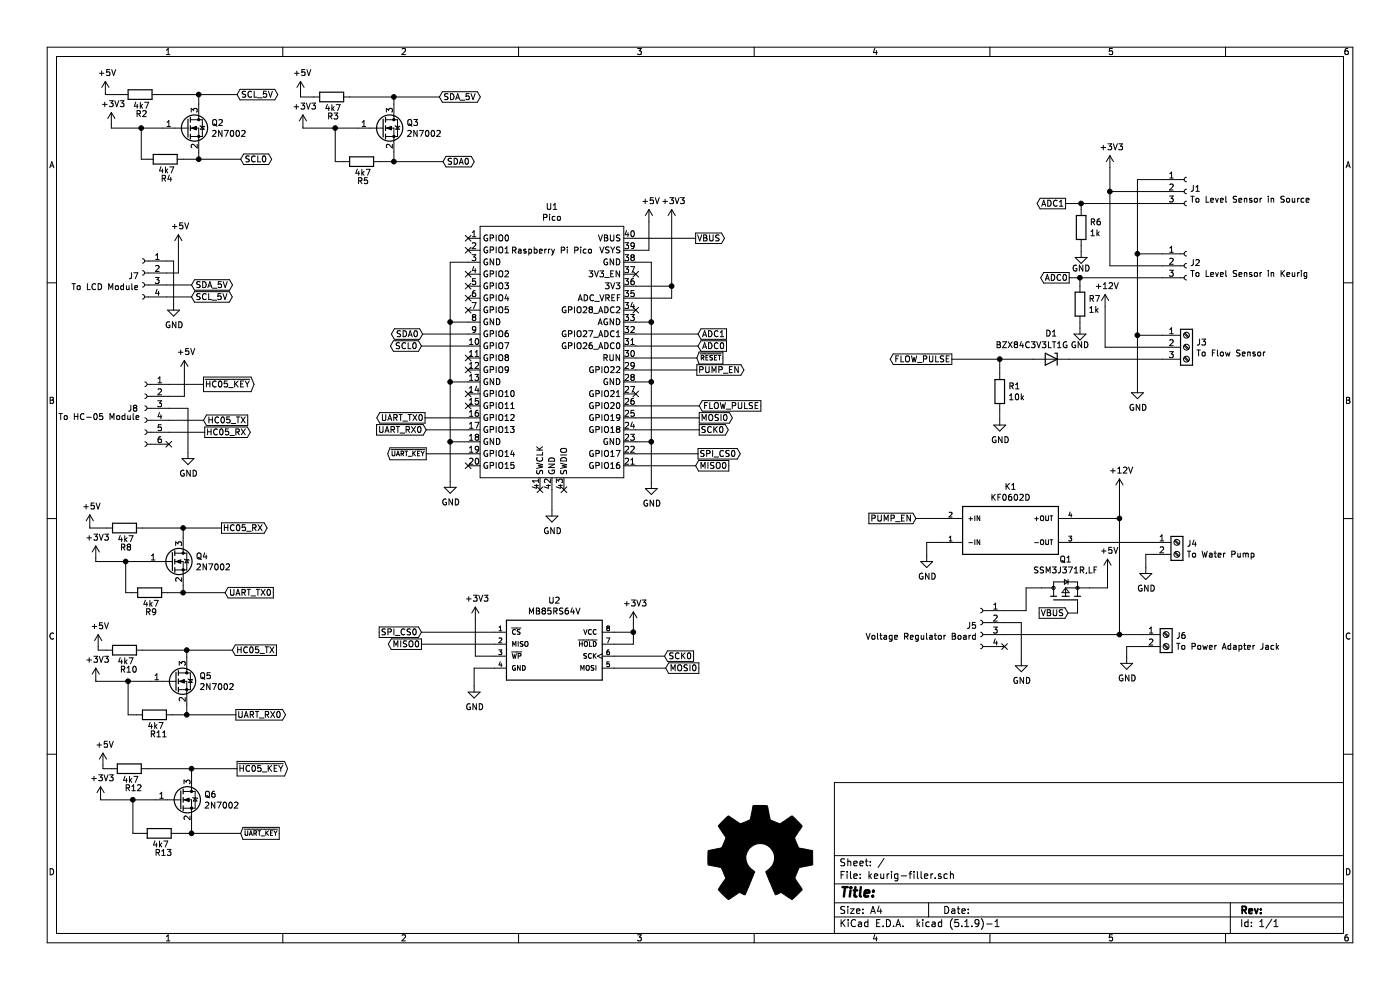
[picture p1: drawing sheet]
EESchema Schematic File Version 4
EELAYER 30 0
EELAYER END
$Descr A4 11693 8268
encoding utf-8
Sheet 1 1
Title ""
Date ""
Rev ""
Comp ""
Comment1 ""
Comment2 ""
Comment3 ""
Comment4 ""
$EndDescr
$Comp
L github-RP-Pico:Pico U1
U 1 1
P 4610 2940
F 0 "U1" H 4610 4155 50  0000 C CNN
F 1 "Pico" H 4610 4064 50  0000 C CNN
F 2 "github-RP-Pico:RPi_Pico_SMD_TH" V 4610 2940 50  0001 C CNN
F 3 "" H 4610 2940 50  0001 C CNN
	1    4610 2940
	1    0    0    -1  
$EndComp
$Comp
L KF0602D:KF0602D K1
U 1 1
P 8440 4430
F 0 "K1" H 8440 4797 50  0000 C CNN
F 1 "KF0602D" H 8440 4706 50  0000 C CNN
F 2 "SnapEDA Library:RELAY_KF0602D" H 8440 4430 50  0001 L BNN
F 3 "" H 8440 4430 50  0001 L BNN
F 4 "26.0mm" H 8440 4430 50  0001 L BNN "MAXIMUM_PACKAGE_HEIGHT"
F 5 "N/A" H 8440 4430 50  0001 L BNN "PARTREV"
F 6 "Kyotto" H 8440 4430 50  0001 L BNN "MANUFACTURER"
F 7 "Manufacturer Recommendations" H 8440 4430 50  0001 L BNN "STANDARD"
	1    8440 4430
	1    0    0    -1  
$EndComp
$Comp
L Connector:Conn_01x04_Female J5
U 1 1
P 8190 5200
F 0 "J5" H 8218 5176 50  0000 L CNN
F 1 "Voltage Regulator Board" H 8218 5085 50  0000 L CNN
F 2 "Connector_PinHeader_2.54mm:PinHeader_1x04_P2.54mm_Vertical" H 8190 5200 50  0001 C CNN
F 3 "~" H 8190 5200 50  0001 C CNN
	1    8190 5200
	-1   0    0    -1  
$EndComp
$Comp
L power:+12V #PWR09
U 1 1
P 9350 4100
F 0 "#PWR09" H 9350 3950 50  0001 C CNN
F 1 "+12V" H 9365 4273 50  0000 C CNN
F 2 "" H 9350 4100 50  0001 C CNN
F 3 "" H 9350 4100 50  0001 C CNN
	1    9350 4100
	1    0    0    -1  
$EndComp
$Comp
L Connector:Screw_Terminal_01x02 J6
U 1 1
P 9740 5300
F 0 "J6" H 9820 5292 50  0000 L CNN
F 1 "To Power Adapter Jack" H 9820 5201 50  0000 L CNN
F 2 "TerminalBlock:TerminalBlock_Altech_AK300-2_P5.00mm" H 9740 5300 50  0001 C CNN
F 3 "~" H 9740 5300 50  0001 C CNN
	1    9740 5300
	1    0    0    -1  
$EndComp
Connection ~ 9350 5300
Wire Wire Line
	9350 5300 9540 5300
Wire Wire Line
	8390 5300 9350 5300
$Comp
L power:+5V #PWR013
U 1 1
P 9250 4770
F 0 "#PWR013" H 9250 4620 50  0001 C CNN
F 1 "+5V" H 9265 4943 50  0000 C CNN
F 2 "" H 9250 4770 50  0001 C CNN
F 3 "" H 9250 4770 50  0001 C CNN
	1    9250 4770
	1    0    0    -1  
$EndComp
$Comp
L power:GND #PWR015
U 1 1
P 8530 5510
F 0 "#PWR015" H 8530 5260 50  0001 C CNN
F 1 "GND" H 8535 5337 50  0000 C CNN
F 2 "" H 8530 5510 50  0001 C CNN
F 3 "" H 8530 5510 50  0001 C CNN
	1    8530 5510
	1    0    0    -1  
$EndComp
Wire Wire Line
	8530 5510 8530 5200
Wire Wire Line
	8530 5200 8390 5200
NoConn ~ 8390 5400
$Comp
L power:GND #PWR014
U 1 1
P 9410 5490
F 0 "#PWR014" H 9410 5240 50  0001 C CNN
F 1 "GND" H 9415 5317 50  0000 C CNN
F 2 "" H 9410 5490 50  0001 C CNN
F 3 "" H 9410 5490 50  0001 C CNN
	1    9410 5490
	1    0    0    -1  
$EndComp
Wire Wire Line
	9410 5490 9410 5400
Wire Wire Line
	9410 5400 9540 5400
$Comp
L power:GND #PWR012
U 1 1
P 9570 4740
F 0 "#PWR012" H 9570 4490 50  0001 C CNN
F 1 "GND" H 9575 4567 50  0000 C CNN
F 2 "" H 9570 4740 50  0001 C CNN
F 3 "" H 9570 4740 50  0001 C CNN
	1    9570 4740
	1    0    0    -1  
$EndComp
Wire Wire Line
	9570 4740 9570 4630
Wire Wire Line
	9570 4630 9630 4630
Wire Wire Line
	9350 4100 9350 4330
Wire Wire Line
	9040 4330 9350 4330
Connection ~ 9350 4330
Wire Wire Line
	9350 4330 9350 5300
Wire Wire Line
	9040 4530 9630 4530
$Comp
L power:GND #PWR011
U 1 1
P 7740 4640
F 0 "#PWR011" H 7740 4390 50  0001 C CNN
F 1 "GND" H 7745 4467 50  0000 C CNN
F 2 "" H 7740 4640 50  0001 C CNN
F 3 "" H 7740 4640 50  0001 C CNN
	1    7740 4640
	1    0    0    -1  
$EndComp
Wire Wire Line
	7740 4640 7740 4530
Wire Wire Line
	7740 4530 7840 4530
$Comp
L power:GND #PWR08
U 1 1
P 5440 4030
F 0 "#PWR08" H 5440 3780 50  0001 C CNN
F 1 "GND" H 5445 3857 50  0000 C CNN
F 2 "" H 5440 4030 50  0001 C CNN
F 3 "" H 5440 4030 50  0001 C CNN
	1    5440 4030
	1    0    0    -1  
$EndComp
$Comp
L power:GND #PWR07
U 1 1
P 3760 4020
F 0 "#PWR07" H 3760 3770 50  0001 C CNN
F 1 "GND" H 3765 3847 50  0000 C CNN
F 2 "" H 3760 4020 50  0001 C CNN
F 3 "" H 3760 4020 50  0001 C CNN
	1    3760 4020
	1    0    0    -1  
$EndComp
Wire Wire Line
	3760 4020 3760 3690
Wire Wire Line
	3760 3690 3910 3690
Wire Wire Line
	3760 3690 3760 3190
Wire Wire Line
	3760 3190 3910 3190
Connection ~ 3760 3690
Wire Wire Line
	3760 3190 3760 2690
Wire Wire Line
	3760 2690 3910 2690
Connection ~ 3760 3190
Wire Wire Line
	3760 2690 3760 2190
Wire Wire Line
	3760 2190 3910 2190
Connection ~ 3760 2690
Wire Wire Line
	5440 4030 5440 3690
Wire Wire Line
	5310 3690 5440 3690
Wire Wire Line
	5440 3690 5440 3190
Wire Wire Line
	5440 3190 5310 3190
Connection ~ 5440 3690
Wire Wire Line
	5440 3190 5440 2690
Wire Wire Line
	5440 2190 5310 2190
Connection ~ 5440 3190
$Comp
L power:GND #PWR010
U 1 1
P 4610 4260
F 0 "#PWR010" H 4610 4010 50  0001 C CNN
F 1 "GND" H 4615 4087 50  0000 C CNN
F 2 "" H 4610 4260 50  0001 C CNN
F 3 "" H 4610 4260 50  0001 C CNN
	1    4610 4260
	1    0    0    -1  
$EndComp
Wire Wire Line
	4610 4260 4610 4090
Text GLabel 5810 3890 2    50   Input ~ 0
MISO0
Wire Wire Line
	5310 3890 5810 3890
Text GLabel 5830 3790 2    50   Output ~ 0
SPI_CS0
Wire Wire Line
	5830 3790 5310 3790
Text GLabel 5840 3590 2    50   Output ~ 0
SCK0
Wire Wire Line
	5840 3590 5310 3590
Text GLabel 5840 3490 2    50   Output ~ 0
MOSI0
Wire Wire Line
	5840 3490 5310 3490
Text GLabel 3530 2790 0    50   3State ~ 0
SDA0
Text GLabel 3520 2890 0    50   3State ~ 0
SCL0
Wire Wire Line
	5310 3390 5840 3390
Text GLabel 5830 2890 2    50   Input ~ 0
ADC0
Text GLabel 5830 2790 2    50   Input ~ 0
ADC1
Wire Wire Line
	5830 2790 5310 2790
Wire Wire Line
	5830 2890 5310 2890
$Comp
L power:+5V #PWR02
U 1 1
P 5420 1850
F 0 "#PWR02" H 5420 1700 50  0001 C CNN
F 1 "+5V" H 5435 2023 50  0000 C CNN
F 2 "" H 5420 1850 50  0001 C CNN
F 3 "" H 5420 1850 50  0001 C CNN
	1    5420 1850
	1    0    0    -1  
$EndComp
Wire Wire Line
	5420 1850 5420 2090
Wire Wire Line
	5420 2090 5310 2090
$Comp
L power:+3V3 #PWR03
U 1 1
P 5610 1850
F 0 "#PWR03" H 5610 1700 50  0001 C CNN
F 1 "+3V3" H 5625 2023 50  0000 C CNN
F 2 "" H 5610 1850 50  0001 C CNN
F 3 "" H 5610 1850 50  0001 C CNN
	1    5610 1850
	1    0    0    -1  
$EndComp
Wire Wire Line
	5610 2390 5310 2390
Connection ~ 5440 2690
Wire Wire Line
	5310 2690 5440 2690
Wire Wire Line
	5310 2490 5610 2490
Wire Wire Line
	5610 2490 5610 2390
Connection ~ 5610 2390
NoConn ~ 5310 2290
Text GLabel 5820 2990 2    39   Input ~ 0
~RESET
Wire Wire Line
	5820 2990 5310 2990
Text GLabel 5820 3090 2    50   Output ~ 0
PUMP_EN
Wire Wire Line
	5310 3090 5820 3090
Text GLabel 7650 4330 0    50   Input ~ 0
PUMP_EN
Wire Wire Line
	7650 4330 7840 4330
Text GLabel 3560 3590 0    50   Input ~ 0
UART_RX0
Text GLabel 3550 3490 0    50   Output ~ 0
UART_TX0
Wire Wire Line
	3520 2890 3910 2890
Wire Wire Line
	3530 2790 3910 2790
Wire Wire Line
	8390 5100 8570 5100
Wire Wire Line
	9100 4910 9250 4910
Wire Wire Line
	9250 4910 9250 4770
$Comp
L DMG2305UX-7:DMG2305UX-7 Q1
U 1 1
P 8900 5010
F 0 "Q1" V 9235 5010 50  0000 C CNN
F 1 "‎SSM3J371R,LF‎" V 9144 5010 50  0000 C CNN
F 2 "SnapEDA Library:SOT91P240X110-3N_DMG2305UX-7" H 8900 5010 50  0001 L BNN
F 3 "" H 8900 5010 50  0001 L BNN
F 4 "09/2018" H 8900 5010 50  0001 L BNN "PARTREV"
F 5 "IPC-7351B" H 8900 5010 50  0001 L BNN "STANDARD"
F 6 "Diodes Inc." H 8900 5010 50  0001 L BNN "MANUFACTURER"
F 7 "1.1mm" H 8900 5010 50  0001 L BNN "MAXIMUM_PACKAGE_HEIGHT"
	1    8900 5010
	0    -1   -1   0   
$EndComp
Text GLabel 8920 5120 0    50   Input ~ 0
VBUS
Wire Wire Line
	8920 5120 9000 5120
Wire Wire Line
	9000 5120 9000 5110
Wire Wire Line
	8570 5100 8570 4910
Wire Wire Line
	8570 4910 8700 4910
Wire Wire Line
	5610 1850 5610 2390
Text GLabel 5810 1990 2    50   Output ~ 0
VBUS
Wire Wire Line
	5310 1990 5810 1990
Text GLabel 5840 3390 2    50   Input ~ 0
FLOW_PULSE
$Comp
L Connector:Conn_01x03_Female J2
U 1 1
P 9910 2220
F 0 "J2" H 9938 2246 50  0000 L CNN
F 1 "To Level Sensor in Keurig" H 9938 2155 50  0000 L CNN
F 2 "Connector_PinHeader_2.54mm:PinHeader_1x03_P2.54mm_Vertical" H 9910 2220 50  0001 C CNN
F 3 "~" H 9910 2220 50  0001 C CNN
	1    9910 2220
	1    0    0    -1  
$EndComp
$Comp
L Connector:Conn_01x03_Female J1
U 1 1
P 9910 1600
F 0 "J1" H 9938 1626 50  0000 L CNN
F 1 "To Level Sensor in Source" H 9938 1535 50  0000 L CNN
F 2 "Connector_PinHeader_2.54mm:PinHeader_1x03_P2.54mm_Vertical" H 9910 1600 50  0001 C CNN
F 3 "~" H 9910 1600 50  0001 C CNN
	1    9910 1600
	1    0    0    -1  
$EndComp
$Comp
L power:GND #PWR05
U 1 1
P 9500 3230
F 0 "#PWR05" H 9500 2980 50  0001 C CNN
F 1 "GND" H 9505 3057 50  0000 C CNN
F 2 "" H 9500 3230 50  0001 C CNN
F 3 "" H 9500 3230 50  0001 C CNN
	1    9500 3230
	1    0    0    -1  
$EndComp
Wire Wire Line
	9500 3230 9500 2800
Wire Wire Line
	9500 2120 9710 2120
Wire Wire Line
	9500 2120 9500 1500
Wire Wire Line
	9500 1500 9710 1500
Connection ~ 9500 2120
Wire Wire Line
	9710 2800 9500 2800
Connection ~ 9500 2800
Wire Wire Line
	9500 2800 9500 2120
$Comp
L power:+12V #PWR04
U 1 1
P 9230 2560
F 0 "#PWR04" H 9230 2410 50  0001 C CNN
F 1 "+12V" H 9245 2733 50  0000 C CNN
F 2 "" H 9230 2560 50  0001 C CNN
F 3 "" H 9230 2560 50  0001 C CNN
	1    9230 2560
	1    0    0    -1  
$EndComp
Wire Wire Line
	9230 2900 9710 2900
$Comp
L power:+3V3 #PWR01
U 1 1
P 9270 1400
F 0 "#PWR01" H 9270 1250 50  0001 C CNN
F 1 "+3V3" H 9285 1573 50  0000 C CNN
F 2 "" H 9270 1400 50  0001 C CNN
F 3 "" H 9270 1400 50  0001 C CNN
	1    9270 1400
	1    0    0    -1  
$EndComp
Wire Wire Line
	9710 1600 9270 1600
Wire Wire Line
	9270 1600 9270 1400
Wire Wire Line
	9710 2220 9270 2220
Wire Wire Line
	9270 2220 9270 1600
Connection ~ 9270 1600
Text GLabel 8930 2320 0    50   Output ~ 0
ADC0
Text GLabel 8900 1700 0    50   Output ~ 0
ADC1
Wire Wire Line
	9710 2320 9020 2320
Wire Wire Line
	9710 1700 9030 1700
$Comp
L Device:R R1
U 1 1
P 8350 3270
F 0 "R1" H 8420 3316 50  0000 L CNN
F 1 "10k" H 8420 3225 50  0000 L CNN
F 2 "Resistor_SMD:R_0805_2012Metric_Pad1.20x1.40mm_HandSolder" V 8280 3270 50  0001 C CNN
F 3 "~" H 8350 3270 50  0001 C CNN
	1    8350 3270
	1    0    0    -1  
$EndComp
Wire Wire Line
	8630 3000 8350 3000
Text GLabel 7950 3000 0    50   Output ~ 0
FLOW_PULSE
Connection ~ 8350 3000
Wire Wire Line
	9230 2560 9230 2900
$Comp
L Diode:BZX84Cxx D1
U 1 1
P 8780 3000
F 0 "D1" H 8780 3217 50  0000 C CNN
F 1 "BZX84C3V3LT1G" H 8940 3120 50  0000 C CNN
F 2 "Diode_SMD:D_SOT-23_ANK" H 8780 2825 50  0001 C CNN
F 3 "https://diotec.com/tl_files/diotec/files/pdf/datasheets/bzx84c2v4.pdf" H 8780 3000 50  0001 C CNN
	1    8780 3000
	-1   0    0    -1  
$EndComp
$Comp
L power:GND #PWR06
U 1 1
P 8350 3500
F 0 "#PWR06" H 8350 3250 50  0001 C CNN
F 1 "GND" H 8355 3327 50  0000 C CNN
F 2 "" H 8350 3500 50  0001 C CNN
F 3 "" H 8350 3500 50  0001 C CNN
	1    8350 3500
	1    0    0    -1  
$EndComp
Wire Wire Line
	8350 3500 8350 3420
Wire Wire Line
	8350 3120 8350 3000
Wire Wire Line
	7950 3000 8350 3000
Wire Wire Line
	8930 3000 9710 3000
NoConn ~ 3910 3890
NoConn ~ 3910 2090
NoConn ~ 3910 1990
NoConn ~ 3910 3390
NoConn ~ 3910 3290
NoConn ~ 3910 3090
NoConn ~ 3910 2990
NoConn ~ 3910 2590
NoConn ~ 3910 2490
NoConn ~ 3910 2390
NoConn ~ 3910 2290
NoConn ~ 4510 4090
NoConn ~ 4710 4090
$Comp
L Connector:Screw_Terminal_01x03 J3
U 1 1
P 9910 2900
F 0 "J3" H 9990 2942 50  0000 L CNN
F 1 "To Flow Sensor" H 9990 2851 50  0000 L CNN
F 2 "TerminalBlock:TerminalBlock_Altech_AK300-3_P5.00mm" H 9910 2900 50  0001 C CNN
F 3 "~" H 9910 2900 50  0001 C CNN
	1    9910 2900
	1    0    0    -1  
$EndComp
$Comp
L Connector:Screw_Terminal_01x02 J4
U 1 1
P 9830 4530
F 0 "J4" H 9910 4522 50  0000 L CNN
F 1 "To Water Pump" H 9910 4431 50  0000 L CNN
F 2 "TerminalBlock:TerminalBlock_Altech_AK300-2_P5.00mm" H 9830 4530 50  0001 C CNN
F 3 "~" H 9830 4530 50  0001 C CNN
	1    9830 4530
	1    0    0    -1  
$EndComp
$Comp
L Device:R R6
U 1 1
P 9030 1900
F 0 "R6" H 9100 1946 50  0000 L CNN
F 1 "1k" H 9100 1855 50  0000 L CNN
F 2 "Resistor_SMD:R_0805_2012Metric_Pad1.20x1.40mm_HandSolder" V 8960 1900 50  0001 C CNN
F 3 "~" H 9030 1900 50  0001 C CNN
	1    9030 1900
	1    0    0    -1  
$EndComp
$Comp
L Device:R R7
U 1 1
P 9020 2540
F 0 "R7" H 9090 2586 50  0000 L CNN
F 1 "1k" H 9090 2495 50  0000 L CNN
F 2 "Resistor_SMD:R_0805_2012Metric_Pad1.20x1.40mm_HandSolder" V 8950 2540 50  0001 C CNN
F 3 "~" H 9020 2540 50  0001 C CNN
	1    9020 2540
	1    0    0    -1  
$EndComp
$Comp
L power:GND #PWR0101
U 1 1
P 9020 2740
F 0 "#PWR0101" H 9020 2490 50  0001 C CNN
F 1 "GND" H 9020 2600 50  0000 C CNN
F 2 "" H 9020 2740 50  0001 C CNN
F 3 "" H 9020 2740 50  0001 C CNN
	1    9020 2740
	1    0    0    -1  
$EndComp
$Comp
L power:GND #PWR0102
U 1 1
P 9030 2100
F 0 "#PWR0102" H 9030 1850 50  0001 C CNN
F 1 "GND" H 9030 1960 50  0000 C CNN
F 2 "" H 9030 2100 50  0001 C CNN
F 3 "" H 9030 2100 50  0001 C CNN
	1    9030 2100
	1    0    0    -1  
$EndComp
Wire Wire Line
	9030 2100 9030 2050
Wire Wire Line
	9020 2690 9020 2740
Wire Wire Line
	9020 2390 9020 2320
Connection ~ 9020 2320
Wire Wire Line
	9020 2320 8930 2320
Wire Wire Line
	9030 1750 9030 1700
Connection ~ 9030 1700
Wire Wire Line
	9030 1700 8900 1700
$Comp
L MB85RS64V:MB85RS64V U2
U 1 1
P 4630 5480
F 0 "U2" H 4630 5947 50  0000 C CNN
F 1 "MB85RS64V" H 4630 5856 50  0000 C CNN
F 2 "SnapEDA Library:SOIC127P600X155-8_R159_68_374R15" H 4630 5480 50  0001 L BNN
F 3 "" H 4630 5480 50  0001 L BNN
	1    4630 5480
	1    0    0    -1  
$EndComp
$Comp
L power:+3V3 #PWR0103
U 1 1
P 5290 5210
F 0 "#PWR0103" H 5290 5060 50  0001 C CNN
F 1 "+3V3" H 5305 5383 50  0000 C CNN
F 2 "" H 5290 5210 50  0001 C CNN
F 3 "" H 5290 5210 50  0001 C CNN
	1    5290 5210
	1    0    0    -1  
$EndComp
$Comp
L power:GND #PWR0104
U 1 1
P 3960 5730
F 0 "#PWR0104" H 3960 5480 50  0001 C CNN
F 1 "GND" H 3965 5557 50  0000 C CNN
F 2 "" H 3960 5730 50  0001 C CNN
F 3 "" H 3960 5730 50  0001 C CNN
	1    3960 5730
	1    0    0    -1  
$EndComp
Wire Wire Line
	3960 5730 3960 5580
Wire Wire Line
	3960 5580 4130 5580
Wire Wire Line
	5130 5280 5290 5280
Wire Wire Line
	5290 5280 5290 5210
Wire Wire Line
	5130 5380 5290 5380
Wire Wire Line
	5290 5380 5290 5280
Connection ~ 5290 5280
$Comp
L power:+3V3 #PWR0105
U 1 1
P 3970 5170
F 0 "#PWR0105" H 3970 5020 50  0001 C CNN
F 1 "+3V3" H 3985 5343 50  0000 C CNN
F 2 "" H 3970 5170 50  0001 C CNN
F 3 "" H 3970 5170 50  0001 C CNN
	1    3970 5170
	1    0    0    -1  
$EndComp
Wire Wire Line
	3970 5480 4130 5480
Wire Wire Line
	3970 5170 3970 5480
Text GLabel 3520 5280 0    50   Input ~ 0
SPI_CS0
Wire Wire Line
	4130 5280 3520 5280
Text GLabel 3520 5380 0    50   Output ~ 0
MISO0
Wire Wire Line
	4130 5380 3520 5380
Text GLabel 5560 5580 2    50   Input ~ 0
MOSI0
Wire Wire Line
	5130 5580 5560 5580
Text GLabel 5550 5480 2    50   Input ~ 0
SCK0
Wire Wire Line
	5130 5480 5550 5480
$Comp
L Transistor_FET:2N7002 Q2
U 1 1
P 1560 1070
F 0 "Q2" H 1764 1116 50  0000 L CNN
F 1 "2N7002" H 1764 1025 50  0000 L CNN
F 2 "Package_TO_SOT_SMD:SOT-23" H 1760 995 50  0001 L CIN
F 3 "https://www.onsemi.com/pub/Collateral/NDS7002A-D.PDF" H 1560 1070 50  0001 L CNN
	1    1560 1070
	1    0    0    -1  
$EndComp
$Comp
L Transistor_FET:2N7002 Q3
U 1 1
P 3190 1070
F 0 "Q3" H 3394 1116 50  0000 L CNN
F 1 "2N7002" H 3394 1025 50  0000 L CNN
F 2 "Package_TO_SOT_SMD:SOT-23" H 3390 995 50  0001 L CIN
F 3 "https://www.onsemi.com/pub/Collateral/NDS7002A-D.PDF" H 3190 1070 50  0001 L CNN
	1    3190 1070
	1    0    0    -1  
$EndComp
$Comp
L Device:R R2
U 1 1
P 1170 790
F 0 "R2" V 1330 750 50  0000 L CNN
F 1 "4k7" V 1260 730 50  0000 L CNN
F 2 "Resistor_SMD:R_0805_2012Metric_Pad1.20x1.40mm_HandSolder" V 1100 790 50  0001 C CNN
F 3 "~" H 1170 790 50  0001 C CNN
	1    1170 790 
	0    1    1    0   
$EndComp
$Comp
L Device:R R4
U 1 1
P 1380 1330
F 0 "R4" V 1540 1290 50  0000 L CNN
F 1 "4k7" V 1470 1270 50  0000 L CNN
F 2 "Resistor_SMD:R_0805_2012Metric_Pad1.20x1.40mm_HandSolder" V 1310 1330 50  0001 C CNN
F 3 "~" H 1380 1330 50  0001 C CNN
	1    1380 1330
	0    1    1    0   
$EndComp
$Comp
L Device:R R3
U 1 1
P 2770 810
F 0 "R3" V 2930 770 50  0000 L CNN
F 1 "4k7" V 2860 750 50  0000 L CNN
F 2 "Resistor_SMD:R_0805_2012Metric_Pad1.20x1.40mm_HandSolder" V 2700 810 50  0001 C CNN
F 3 "~" H 2770 810 50  0001 C CNN
	1    2770 810 
	0    1    1    0   
$EndComp
$Comp
L Device:R R5
U 1 1
P 3020 1350
F 0 "R5" V 3180 1310 50  0000 L CNN
F 1 "4k7" V 3110 1290 50  0000 L CNN
F 2 "Resistor_SMD:R_0805_2012Metric_Pad1.20x1.40mm_HandSolder" V 2950 1350 50  0001 C CNN
F 3 "~" H 3020 1350 50  0001 C CNN
	1    3020 1350
	0    1    1    0   
$EndComp
$Comp
L power:+5V #PWR0106
U 1 1
P 880 780
F 0 "#PWR0106" H 880 630 50  0001 C CNN
F 1 "+5V" H 895 953 50  0000 C CNN
F 2 "" H 880 780 50  0001 C CNN
F 3 "" H 880 780 50  0001 C CNN
	1    880  780 
	1    0    0    -1  
$EndComp
$Comp
L power:+5V #PWR0107
U 1 1
P 2510 780
F 0 "#PWR0107" H 2510 630 50  0001 C CNN
F 1 "+5V" H 2525 953 50  0000 C CNN
F 2 "" H 2510 780 50  0001 C CNN
F 3 "" H 2510 780 50  0001 C CNN
	1    2510 780 
	1    0    0    -1  
$EndComp
$Comp
L power:+3V3 #PWR0108
U 1 1
P 930 1040
F 0 "#PWR0108" H 930 890 50  0001 C CNN
F 1 "+3V3" H 945 1213 50  0000 C CNN
F 2 "" H 930 1040 50  0001 C CNN
F 3 "" H 930 1040 50  0001 C CNN
	1    930  1040
	1    0    0    -1  
$EndComp
$Comp
L power:+3V3 #PWR0109
U 1 1
P 2530 1060
F 0 "#PWR0109" H 2530 910 50  0001 C CNN
F 1 "+3V3" H 2545 1233 50  0000 C CNN
F 2 "" H 2530 1060 50  0001 C CNN
F 3 "" H 2530 1060 50  0001 C CNN
	1    2530 1060
	1    0    0    -1  
$EndComp
Wire Wire Line
	1020 790  880  790 
Wire Wire Line
	880  790  880  780 
Wire Wire Line
	930  1040 930  1070
Wire Wire Line
	930  1070 1180 1070
Wire Wire Line
	1230 1330 1180 1330
Wire Wire Line
	1180 1330 1180 1070
Connection ~ 1180 1070
Wire Wire Line
	1180 1070 1360 1070
Wire Wire Line
	1530 1330 1660 1330
Wire Wire Line
	1660 1330 1660 1270
Wire Wire Line
	1320 790  1660 790 
Wire Wire Line
	1660 790  1660 870 
Wire Wire Line
	2620 810  2510 810 
Wire Wire Line
	2510 810  2510 780 
Wire Wire Line
	2530 1060 2530 1070
Wire Wire Line
	2530 1070 2800 1070
Wire Wire Line
	2870 1350 2800 1350
Wire Wire Line
	2800 1350 2800 1070
Connection ~ 2800 1070
Wire Wire Line
	2800 1070 2990 1070
Wire Wire Line
	3170 1350 3290 1350
Wire Wire Line
	3290 1350 3290 1270
Wire Wire Line
	3290 810  3290 870 
Wire Wire Line
	2920 810  3290 810 
Text GLabel 3700 1350 2    50   3State ~ 0
SDA0
Text GLabel 2010 1330 2    50   3State ~ 0
SCL0
Wire Wire Line
	1660 1330 2010 1330
Connection ~ 1660 1330
Wire Wire Line
	3290 1350 3700 1350
Connection ~ 3290 1350
Text GLabel 1980 790  2    50   3State ~ 0
SCL_5V
Wire Wire Line
	1660 790  1980 790 
Connection ~ 1660 790 
Text GLabel 3670 810  2    50   3State ~ 0
SDA_5V
Wire Wire Line
	3290 810  3670 810 
Connection ~ 3290 810 
$Comp
L Connector:Conn_01x04_Female J7
U 1 1
P 1190 2280
F 0 "J7" H 1218 2256 50  0000 L CNN
F 1 "To LCD Module" H 1218 2165 50  0000 L CNN
F 2 "Connector_PinHeader_2.54mm:PinHeader_1x04_P2.54mm_Vertical" H 1190 2280 50  0001 C CNN
F 3 "~" H 1190 2280 50  0001 C CNN
	1    1190 2280
	-1   0    0    -1  
$EndComp
Text GLabel 1600 2480 2    50   3State ~ 0
SCL_5V
Text GLabel 1600 2380 2    50   3State ~ 0
SDA_5V
$Comp
L power:+5V #PWR0110
U 1 1
P 1490 2060
F 0 "#PWR0110" H 1490 1910 50  0001 C CNN
F 1 "+5V" H 1505 2233 50  0000 C CNN
F 2 "" H 1490 2060 50  0001 C CNN
F 3 "" H 1490 2060 50  0001 C CNN
	1    1490 2060
	1    0    0    -1  
$EndComp
$Comp
L power:GND #PWR0111
U 1 1
P 1450 2540
F 0 "#PWR0111" H 1450 2290 50  0001 C CNN
F 1 "GND" H 1455 2367 50  0000 C CNN
F 2 "" H 1450 2540 50  0001 C CNN
F 3 "" H 1450 2540 50  0001 C CNN
	1    1450 2540
	1    0    0    -1  
$EndComp
Wire Wire Line
	1390 2480 1600 2480
Wire Wire Line
	1600 2380 1390 2380
Wire Wire Line
	1390 2180 1450 2180
Wire Wire Line
	1450 2180 1450 2540
Wire Wire Line
	1390 2280 1490 2280
Wire Wire Line
	1490 2280 1490 2060
Wire Wire Line
	3550 3490 3910 3490
Wire Wire Line
	3910 3590 3560 3590
$Comp
L Transistor_FET:2N7002 Q4
U 1 1
P 1430 4690
F 0 "Q4" H 1634 4736 50  0000 L CNN
F 1 "2N7002" H 1634 4645 50  0000 L CNN
F 2 "Package_TO_SOT_SMD:SOT-23" H 1630 4615 50  0001 L CIN
F 3 "https://www.onsemi.com/pub/Collateral/NDS7002A-D.PDF" H 1430 4690 50  0001 L CNN
	1    1430 4690
	1    0    0    -1  
$EndComp
$Comp
L Transistor_FET:2N7002 Q5
U 1 1
P 1460 5690
F 0 "Q5" H 1664 5736 50  0000 L CNN
F 1 "2N7002" H 1664 5645 50  0000 L CNN
F 2 "Package_TO_SOT_SMD:SOT-23" H 1660 5615 50  0001 L CIN
F 3 "https://www.onsemi.com/pub/Collateral/NDS7002A-D.PDF" H 1460 5690 50  0001 L CNN
	1    1460 5690
	1    0    0    -1  
$EndComp
$Comp
L Device:R R8
U 1 1
P 1040 4410
F 0 "R8" V 1200 4370 50  0000 L CNN
F 1 "4k7" V 1130 4350 50  0000 L CNN
F 2 "Resistor_SMD:R_0805_2012Metric_Pad1.20x1.40mm_HandSolder" V 970 4410 50  0001 C CNN
F 3 "~" H 1040 4410 50  0001 C CNN
	1    1040 4410
	0    1    1    0   
$EndComp
$Comp
L Device:R R9
U 1 1
P 1250 4950
F 0 "R9" V 1410 4910 50  0000 L CNN
F 1 "4k7" V 1340 4890 50  0000 L CNN
F 2 "Resistor_SMD:R_0805_2012Metric_Pad1.20x1.40mm_HandSolder" V 1180 4950 50  0001 C CNN
F 3 "~" H 1250 4950 50  0001 C CNN
	1    1250 4950
	0    1    1    0   
$EndComp
$Comp
L Device:R R10
U 1 1
P 1040 5430
F 0 "R10" V 1200 5390 50  0000 L CNN
F 1 "4k7" V 1130 5370 50  0000 L CNN
F 2 "Resistor_SMD:R_0805_2012Metric_Pad1.20x1.40mm_HandSolder" V 970 5430 50  0001 C CNN
F 3 "~" H 1040 5430 50  0001 C CNN
	1    1040 5430
	0    1    1    0   
$EndComp
$Comp
L Device:R R11
U 1 1
P 1290 5970
F 0 "R11" V 1450 5930 50  0000 L CNN
F 1 "4k7" V 1380 5910 50  0000 L CNN
F 2 "Resistor_SMD:R_0805_2012Metric_Pad1.20x1.40mm_HandSolder" V 1220 5970 50  0001 C CNN
F 3 "~" H 1290 5970 50  0001 C CNN
	1    1290 5970
	0    1    1    0   
$EndComp
$Comp
L power:+5V #PWR0112
U 1 1
P 750 4400
F 0 "#PWR0112" H 750 4250 50  0001 C CNN
F 1 "+5V" H 765 4573 50  0000 C CNN
F 2 "" H 750 4400 50  0001 C CNN
F 3 "" H 750 4400 50  0001 C CNN
	1    750  4400
	1    0    0    -1  
$EndComp
$Comp
L power:+3V3 #PWR0114
U 1 1
P 800 4660
F 0 "#PWR0114" H 800 4510 50  0001 C CNN
F 1 "+3V3" H 815 4833 50  0000 C CNN
F 2 "" H 800 4660 50  0001 C CNN
F 3 "" H 800 4660 50  0001 C CNN
	1    800  4660
	1    0    0    -1  
$EndComp
$Comp
L power:+3V3 #PWR0115
U 1 1
P 800 5680
F 0 "#PWR0115" H 800 5530 50  0001 C CNN
F 1 "+3V3" H 815 5853 50  0000 C CNN
F 2 "" H 800 5680 50  0001 C CNN
F 3 "" H 800 5680 50  0001 C CNN
	1    800  5680
	1    0    0    -1  
$EndComp
Wire Wire Line
	890  4410 750  4410
Wire Wire Line
	750  4410 750  4400
Wire Wire Line
	800  4660 800  4690
Wire Wire Line
	800  4690 1050 4690
Wire Wire Line
	1100 4950 1050 4950
Wire Wire Line
	1050 4950 1050 4690
Connection ~ 1050 4690
Wire Wire Line
	1050 4690 1230 4690
Wire Wire Line
	1400 4950 1530 4950
Wire Wire Line
	1530 4950 1530 4890
Wire Wire Line
	1190 4410 1530 4410
Wire Wire Line
	1530 4410 1530 4490
Wire Wire Line
	800  5680 800  5690
Wire Wire Line
	800  5690 1070 5690
Wire Wire Line
	1140 5970 1070 5970
Wire Wire Line
	1070 5970 1070 5690
Connection ~ 1070 5690
Wire Wire Line
	1070 5690 1260 5690
Wire Wire Line
	1440 5970 1560 5970
Wire Wire Line
	1560 5970 1560 5890
Wire Wire Line
	1560 5430 1560 5490
Text GLabel 1970 5970 2    50   Output ~ 0
UART_RX0
Text GLabel 1880 4950 2    50   Input ~ 0
UART_TX0
Wire Wire Line
	1530 4950 1880 4950
Connection ~ 1530 4950
Wire Wire Line
	1560 5970 1970 5970
Connection ~ 1560 5970
Text GLabel 1850 4410 2    50   Output ~ 0
HC05_RX
Wire Wire Line
	1530 4410 1850 4410
Connection ~ 1530 4410
Text GLabel 1940 5430 2    50   Input ~ 0
HC05_TX
Wire Wire Line
	1560 5430 1940 5430
Connection ~ 1560 5430
$Comp
L Connector:Conn_01x06_Female J8
U 1 1
P 1210 3410
F 0 "J8" H 1310 3410 50  0000 C CNN
F 1 "To HC-05 Module" H 1590 3340 50  0000 C CNN
F 2 "Connector_PinHeader_2.54mm:PinHeader_1x06_P2.54mm_Vertical" H 1210 3410 50  0001 C CNN
F 3 "~" H 1210 3410 50  0001 C CNN
	1    1210 3410
	-1   0    0    -1  
$EndComp
$Comp
L Transistor_FET:2N7002 Q6
U 1 1
P 1500 6680
F 0 "Q6" H 1704 6726 50  0000 L CNN
F 1 "2N7002" H 1704 6635 50  0000 L CNN
F 2 "Package_TO_SOT_SMD:SOT-23" H 1700 6605 50  0001 L CIN
F 3 "https://www.onsemi.com/pub/Collateral/NDS7002A-D.PDF" H 1500 6680 50  0001 L CNN
	1    1500 6680
	1    0    0    -1  
$EndComp
$Comp
L Device:R R12
U 1 1
P 1080 6420
F 0 "R12" V 1240 6380 50  0000 L CNN
F 1 "4k7" V 1170 6360 50  0000 L CNN
F 2 "Resistor_SMD:R_0805_2012Metric_Pad1.20x1.40mm_HandSolder" V 1010 6420 50  0001 C CNN
F 3 "~" H 1080 6420 50  0001 C CNN
	1    1080 6420
	0    1    1    0   
$EndComp
$Comp
L Device:R R13
U 1 1
P 1330 6960
F 0 "R13" V 1490 6920 50  0000 L CNN
F 1 "4k7" V 1420 6900 50  0000 L CNN
F 2 "Resistor_SMD:R_0805_2012Metric_Pad1.20x1.40mm_HandSolder" V 1260 6960 50  0001 C CNN
F 3 "~" H 1330 6960 50  0001 C CNN
	1    1330 6960
	0    1    1    0   
$EndComp
$Comp
L power:+5V #PWR0116
U 1 1
P 860 6390
F 0 "#PWR0116" H 860 6240 50  0001 C CNN
F 1 "+5V" H 875 6563 50  0000 C CNN
F 2 "" H 860 6390 50  0001 C CNN
F 3 "" H 860 6390 50  0001 C CNN
	1    860  6390
	1    0    0    -1  
$EndComp
$Comp
L power:+3V3 #PWR0117
U 1 1
P 840 6670
F 0 "#PWR0117" H 840 6520 50  0001 C CNN
F 1 "+3V3" H 855 6843 50  0000 C CNN
F 2 "" H 840 6670 50  0001 C CNN
F 3 "" H 840 6670 50  0001 C CNN
	1    840  6670
	1    0    0    -1  
$EndComp
Wire Wire Line
	930  6420 860  6420
Wire Wire Line
	860  6420 860  6390
Wire Wire Line
	840  6670 840  6680
Wire Wire Line
	840  6680 1110 6680
Wire Wire Line
	1180 6960 1110 6960
Wire Wire Line
	1110 6960 1110 6680
Connection ~ 1110 6680
Wire Wire Line
	1110 6680 1300 6680
Wire Wire Line
	1480 6960 1600 6960
Wire Wire Line
	1600 6960 1600 6880
Wire Wire Line
	1600 6420 1600 6480
Wire Wire Line
	1230 6420 1600 6420
Text GLabel 2010 6960 2    39   Input ~ 0
~UART_KEY
Wire Wire Line
	1600 6960 2010 6960
Connection ~ 1600 6960
Text GLabel 1980 6420 2    50   Output ~ 0
~HC05_KEY
Wire Wire Line
	1600 6420 1980 6420
Connection ~ 1600 6420
Text GLabel 3560 3790 0    39   Output ~ 0
~UART_KEY
Wire Wire Line
	3910 3790 3560 3790
Text GLabel 1700 3210 2    50   Output ~ 0
~HC05_KEY
$Comp
L power:+5V #PWR0118
U 1 1
P 1540 3110
F 0 "#PWR0118" H 1540 2960 50  0001 C CNN
F 1 "+5V" H 1555 3283 50  0000 C CNN
F 2 "" H 1540 3110 50  0001 C CNN
F 3 "" H 1540 3110 50  0001 C CNN
	1    1540 3110
	1    0    0    -1  
$EndComp
$Comp
L power:GND #PWR0119
U 1 1
P 1570 3780
F 0 "#PWR0119" H 1570 3530 50  0001 C CNN
F 1 "GND" H 1575 3607 50  0000 C CNN
F 2 "" H 1570 3780 50  0001 C CNN
F 3 "" H 1570 3780 50  0001 C CNN
	1    1570 3780
	1    0    0    -1  
$EndComp
NoConn ~ 1410 3710
Text GLabel 1710 3610 2    50   Output ~ 0
HC05_RX
Text GLabel 1700 3510 2    50   Input ~ 0
HC05_TX
Wire Wire Line
	1410 3610 1710 3610
Wire Wire Line
	1410 3510 1700 3510
Wire Wire Line
	1410 3410 1570 3410
Wire Wire Line
	1570 3410 1570 3780
Wire Wire Line
	1410 3310 1540 3310
Wire Wire Line
	1540 3310 1540 3110
Wire Wire Line
	1410 3210 1700 3210
$Comp
L power:+5V #PWR0113
U 1 1
P 820 5400
F 0 "#PWR0113" H 820 5250 50  0001 C CNN
F 1 "+5V" H 835 5573 50  0000 C CNN
F 2 "" H 820 5400 50  0001 C CNN
F 3 "" H 820 5400 50  0001 C CNN
	1    820  5400
	1    0    0    -1  
$EndComp
Wire Wire Line
	1190 5430 1560 5430
Wire Wire Line
	820  5430 890  5430
Wire Wire Line
	820  5400 820  5430
Wire Wire Line
	5440 2190 5440 2690
NoConn ~ 5310 2590
NoConn ~ 5310 3290
$Comp
L Graphic:Logo_Open_Hardware_Large #LOGO1
U 1 1
P 6350 7170
F 0 "#LOGO1" H 6350 7670 50  0001 C CNN
F 1 "Logo_Open_Hardware_Large" H 6350 6770 50  0001 C CNN
F 2 "" H 6350 7170 50  0001 C CNN
F 3 "~" H 6350 7170 50  0001 C CNN
	1    6350 7170
	1    0    0    -1  
$EndComp
$EndSCHEMATC
